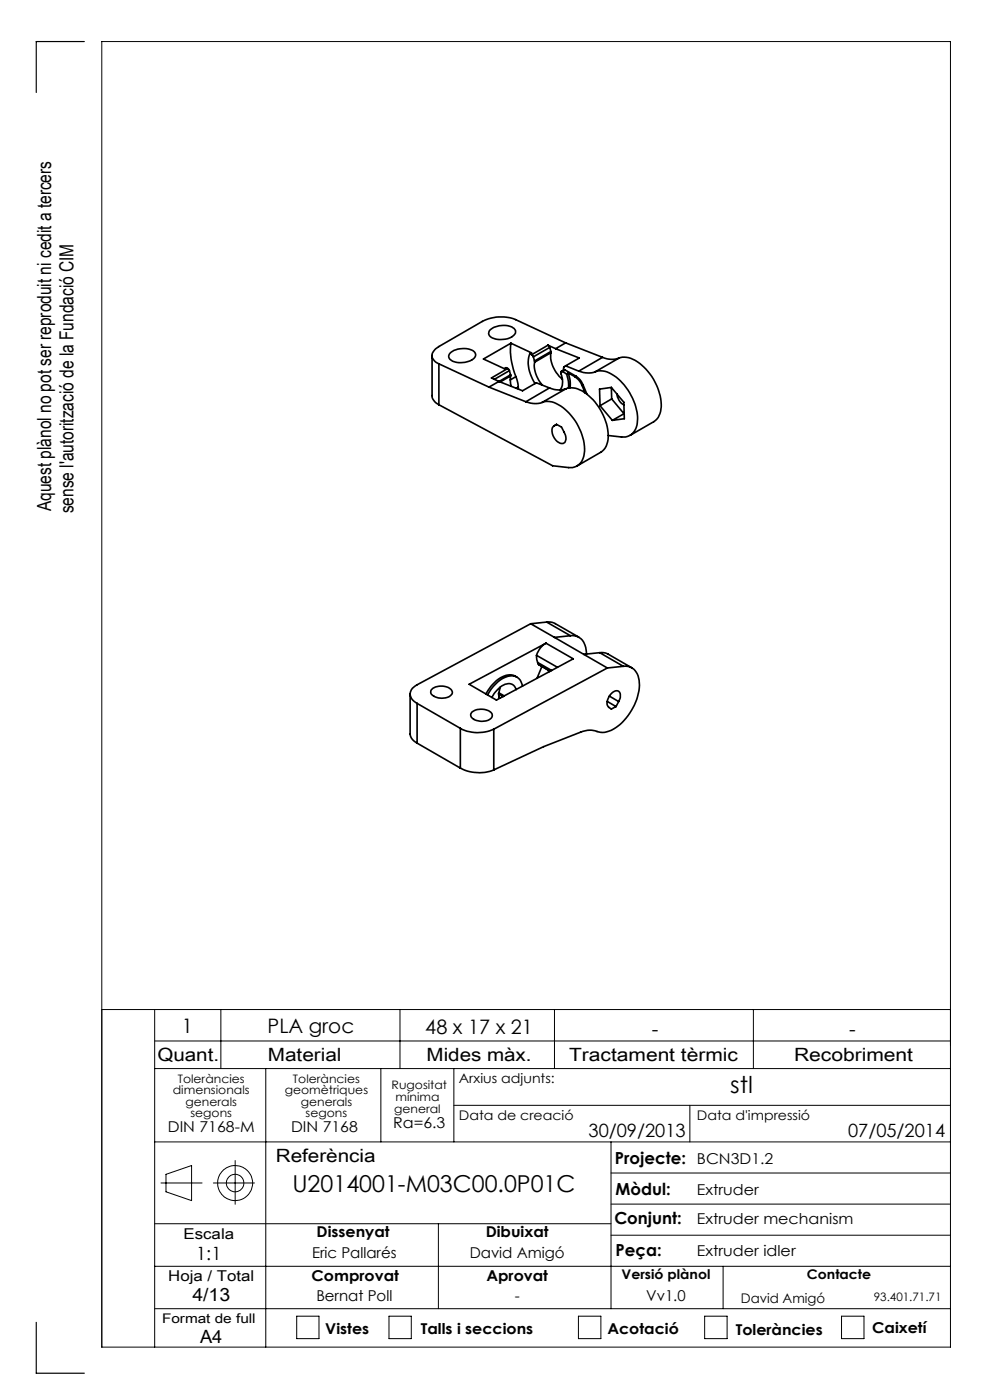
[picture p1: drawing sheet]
<svg xmlns="http://www.w3.org/2000/svg" width="210mm" height="297mm" viewBox="0 0 210 297" stroke-linecap="round" stroke-linejoin="round" font-family="sans-serif">
<g fill="none" stroke="#000" stroke-width=".21">
<path d="M21.6 214.2h180M32.8 214.2v71.6M46.8 214.2v12.5M84.8 214.2v12.5M117.6 214.2v12.5M159.8 214.2v12.5M32.8 220.8h168.8M32.8 226.7h168.8M56.4 226.7v59.1M80.8 226.7v15.5M96.3 226.7v15.5M96.3 234.5h105.3"/>
<path d="M146.3 234.5v7.7M32.8 259.6h96.8M32.8 242.2h168.8M34.1 251h8.8M35.2 249.1l5.4-1.8v7.4l-5.4-1.9zM45.3 251h8.7M49.9 246.2v9.3M93 259.6v18M129.6 242.2v35.4M129.6 255.4h72M129.6 248.8h72M32.8 277.6h168.8"/>
<path d="M32.8 268.6h168.8M62.9 279.2h4.8v4.8h-4.8zM82.5 279.2h4.7v4.8h-4.7zM122.7 279.2h4.8v4.8h-4.8zM129.6 262h72M149.5 279.2h4.7v4.8h-4.7zM153.4 268.6v9M178.5 279.2h4.8v4.8h-4.8zM21.6 285.8h180v-277h-180v277"/>
<circle cx="49.9" cy="251" r="3.7"/>
<circle cx="49.9" cy="251" r="1.86"/>
</g>
<path d="M17.9 8.8h-10.2v10.8M7.7 280.5v10.8h10.2" fill="none" stroke="#000" stroke-width=".25"/>
<g fill="none" stroke="#000" stroke-width=".35">
<path d="M91.7 75.4v8.8l.7 1.2 .7 .5M93.1 77.2v8.7M93.1 77.2l10.6 4.9M95.5 74.9a4.3 4.3 0 0 1 5.2-.1 1.11 1.11 0 0 1-.7 1.6 4.2 4.2 0 0 1-4.6-.3l-.2-.6zM104 70a4.6 4.6 0 0 1 5-.3 1.07 1.07 0 0 1-.5 1.8 4.3 4.3 0 0 1-4.7-.3l-.2-.4zM107.7 78.2l.4 .4M107.7 78.2l-3.5 2 1.6 .7M108.1 78.6l.2 .9M108.1 78.6l-3.2 1.9M108.3 79.8l-.1 .7 .2 1.4M108.3 79.5v.3M108.3 79.8l-2.2 1.2"/>
<path d="M108.3 79.5l-2.4 1.4M108.4 72.8a14.1 14.1 0 0 0 1 7.1M108.4 72.8l-5.8 3.4 4.4 2 .3-.2 .4 .2M108.4 72.8l4.3 2.1-.3 .1M109.4 79.9l.5 1.4v.8M109.4 79.9l-1.2 .7M112.4 75a7.2 7.2 0 0 0 1.1 6.4M112.4 75l.4 .2M112.8 75.2l.3 .5M113.1 75.7l.3 .9M113.4 76.6v.2M113.4 76.8a6.2 6.2 0 0 0 1.7 4.9"/>
<path d="M116.2 73.2l.4 .5M116.2 73.2l-3.4 2M116.2 73.2l1.7 .8M116.6 73.7l.2 .9M116.6 73.7l-3.5 2M116.8 74.6l.1 .2M116.8 74.6l-3.4 2M116.9 74.8a6.3 6.3 0 0 0 2.4 5.6M116.9 74.8l-3.5 2M117.9 74l5 1.9-2.9 1.7M119.3 78.8a.28 .28 0 0 0-.4 .1 .28 .28 0 0 0 .1 .4 3.5 3.5 0 0 1-.2 3.4M119.3 78.8l.9 .5"/>
<path d="M119.9 78.5h-.3l-.5 .3M119.9 78.5l2.3 1.3M119.9 78.5l-.6 .3M120 77.6l-.4 .3-.1 .6M120 72.7l-10.6-4.9a8.6 8.6 0 0 0-7.1 .4l-9.2 5.3a2.18 2.18 0 0 0-1.3 2.5l.6 .8 .7 .4M120 77.6l2.8 1.1M120 72.7l-2.1 1.3M120 72.7l7.8 3.1M120.2 79.3l.4 1.6v1.4M120.5 79.1l.4 1.6v1.6M120.5 79.1l1.5 .8M120.5 79.1l-.3 .2"/>
<path d="M122 79.9a4.1 4.1 0 0 1 1.5 1.9M122.2 79.8a3.7 3.7 0 0 1 1.5 1.9M122.2 79.8l-.2 .1M122.8 78.7a5 5 0 0 0 3.5 .2M126.3 78.9a4.5 4.5 0 0 1 4.4 1.1 11.6 11.6 0 0 1 4.4 10.2 2.95 2.95 0 0 1-3.3 2.5l-2.8-.3M127.8 75.8a4.7 4.7 0 0 0 3.5 .2M127.8 75.8l-5 2.9M131.3 76a4.7 4.7 0 0 1 4.8 1.5 11.3 11.3 0 0 1 4 9.8l-.5 1.2-.5 .6-5.4 3.3M131.3 76l-5 2.9M103.7 82.1l7.8 3.1M105.8 80.9l-2.1 1.2M105.8 80.9l5 2 3-1.7 2.8 1.1"/>
<path d="M109.9 82.1l.1 .4M109.9 82.1l-.4 .3M111.5 85.2a4.9 4.9 0 0 0 3.5 .2M115 85.4a4.5 4.5 0 0 1 4.4 1.1 11.6 11.6 0 0 1 4.5 10.2 2.95 2.95 0 0 1-3.3 2.5l-3.4-.4-24.1-12.9M116.6 82.3a4.8 4.8 0 0 0 3.5 .2M116.6 82.3l-5.1 2.9M117.3 90.5l.7-.5 1.1 .6 .6 1.1a1.61 1.61 0 0 1-.2 2.4 2.61 2.61 0 0 1-2.2-3.6zM118.1 90.1l-.6 .3M120.1 82.5a4.7 4.7 0 0 1 4.8 1.5 11.3 11.3 0 0 1 4 9.8l-.5 1.2-.8 .9-5.2 2.9M120.1 82.5l-5.1 2.9M123.5 81.8l.6 1.6M123.7 81.7l.8 1.9"/>
<path d="M123.7 81.7l-.2 .1M127.3 86.1l2.6 3.1M129.7 82.2l-2.5 .3 .1 3.6M129.7 82.2l2.6 3.1 .1 3.5-2.5 .4M129.7 82.2l.1 2.4M129.8 84.6l2.6 3.2M129.8 84.6l-2.5 1.5M130.9 83.6a2.97 2.97 0 0 0 1.5 2.3M132.4 87.8h.1M132.4 87.8l-2.5 1.4M112.6 132.3l-24.1 13a2.01 2.01 0 0 0-1 3.1l1 .8M112.6 132.3l5 2.9"/>
<path d="M113.8 139l.3 1.5M113.8 139l4.5 2.6M115.8 136.5a4.4 4.4 0 0 0-2 2.5M116 132h.8l.7 .2 5.3 3M116 132l5 2.9M116 132l-3.4 .3M117.6 135.2l11.2 6.5M121 134.9a2.95 2.95 0 0 1 3.3 2.9l.1 1M121 134.9l-3.4 .3M127.2 138.5h.9l.7 .2 5.2 3M127.2 138.5l5 2.9M127.2 138.5l-3.4 .3"/>
<path d="M87 147.2v8.8l.5 .9 1 .8M88.5 149.2l9.1 5.3M88.5 157.7l9.1 5.2M88.5 149.2v8.5M91.8 146a3.1 3.1 0 0 1 4.1 .6 1.29 1.29 0 0 1-1.5 1.5 2.88 2.88 0 0 1-3-1.1l.1-.6zM97.6 154.5a8 8 0 0 0 7.1 .2M97.6 154.5v8.4M99.5 145.2l16.3-8.7 5.8 3.3-16.3 8.7zM100.1 151.1a3.2 3.2 0 0 1 4.3 .4 1.49 1.49 0 0 1-1.8 1.5 2.31 2.31 0 0 1-2.8-1.3zM104.7 154.7v8.6M105.8 147.2v.7M105.8 147.2l1 .6"/>
<path d="M105.8 147v.2M105.8 147l1.2 .6M105.8 147.9l.2 .2M105.8 147.9l.4 .2M106.1 145.8l-.3 1.2M109.5 146.3a1.7 1.7 0 0 0-2.7-1 6.6 6.6 0 0 0-2.5 2.7M109.6 143.6a3.1 3.1 0 0 0-3.9 .5 9.7 9.7 0 0 0-2.7 3.1M110.8 145.6a2.46 2.46 0 0 0-3.9-1.8 9 9 0 0 0-3.5 3.6M114.1 140.5l.1 .4M114.1 140.5l2.9 1.7M114.2 140.9l2.5 1.5M114.2 140.9l2.6 1.5"/>
<path d="M114.9 141.4l-1 2.5M116.4 142.3v.3M116.5 142.3h-.1M128.8 148.8l1.9 1.1M128.8 141.7l-24.1 13M129.3 147.7l1.9 1.1M131.2 148.8a1.48 1.48 0 0 0-.2-2.3 2.54 2.54 0 0 0-2 3.4l.7 .5 1-.5M131.2 148.8l-.5 1.1M132.2 141.4a2.96 2.96 0 0 1 3.4 2.9 11.5 11.5 0 0 1-6.4 10.8 4.4 4.4 0 0 1-3.3-.1l-1.3-.1-1 .2-8.3 3.3-10.6 4.9M132.2 141.4l-3.4 .3M97.6 162.9a8.7 8.7 0 0 0 7.1 .4"/>
</g>
<g font-size="4.9">
<text x="154.9" y="231.8">stl</text>
<text x="62" y="253">U2014001-M03C00.0P01C</text>
</g>
<g font-size="4.2">
<text x="38.6" y="219">1</text>
<text x="56.8" y="219.2">PLA groc</text>
<text x="90.2" y="219.4">48 x 17 x 21</text>
<text x="138.3" y="219.7">-</text>
<text x="180.1" y="219.7">-</text>
</g>
<g font-size="4.1">
<text x="10.9" y="108.4" transform="rotate(-90 10.9 108.4)">Aquest plànol no pot ser reproduit ni cedit a tercers</text>
<text x="15.6" y="108.9" transform="rotate(-90 15.6 108.9)">sense l'autorització de la Fundació CIM</text>
</g>
<g font-size="3.9">
<text x="33.4" y="225">Quant.</text>
<text x="56.8" y="225">Material</text>
<text x="90.5" y="225">Mides màx.</text>
<text x="120.7" y="225">Tractament tèrmic</text>
<text x="168.4" y="225">Recobriment</text>
<text x="124.8" y="241.3">30/09/2013</text>
<text x="179.9" y="241.3">07/05/2014</text>
<text x="58.5" y="246.5">Referència</text>
<text x="41.6" y="267.2">1:1</text>
<text x="40.8" y="276.1">4/13</text>
<text x="42.4" y="284.9">A4</text>
</g>
<g font-size="3.5">
<text x="130.5" y="246.8">Projecte:</text>
<text x="130.6" y="253.4">Mòdul:</text>
<text x="130.3" y="259.8">Conjunt:</text>
<text x="130.6" y="266.4">Peça:</text>
</g>
<g font-size="3.2">
<text x="83.4" y="239.3">Ra=6.3</text>
<text x="35.6" y="240.1">DIN 7168-M</text>
<text x="61.7" y="240.1">DIN 7168</text>
<text x="147.8" y="246.8">BCN3D1.2</text>
<text x="147.8" y="253.4">Extruder</text>
<text x="38.9" y="262.9">Escala</text>
<text x="67.2" y="262.5">Dissenyat</text>
<text x="103" y="262.5">Dibuixat</text>
<text x="147.8" y="259.8">Extruder mechanism</text>
<text x="66.2" y="266.8">Eric Pallarés</text>
<text x="99.6" y="266.8">David Amigó</text>
<text x="147.8" y="266.4">Extruder idler</text>
<text x="35.7" y="271.7">Hoja / Total</text>
<text x="66.1" y="271.7">Comprovat</text>
<text x="103.2" y="271.7">Aprovat</text>
<text x="67.1" y="276.1">Bernat Poll</text>
<text x="109.2" y="276.1">-</text>
<text x="137.1" y="276.1">Vv1.0</text>
<text x="69" y="283.1">Vistes</text>
<text x="89.3" y="283.1">Talls i seccions</text>
<text x="128.8" y="283.1">Acotació</text>
<text x="156.1" y="283.2">Toleràncies</text>
<text x="185" y="282.8">Caixetí</text>
</g>
<g font-size="2.8">
<text x="97.3" y="229.6">Arxius adjunts:</text>
<text x="97.3" y="237.7">Data de creació</text>
<text x="147.8" y="237.7">Data d'impressió</text>
<text x="131.8" y="271.4">Versió plànol</text>
<text x="171.2" y="271.4">Contacte</text>
<text x="34.4" y="280.7">Format de full</text>
<text x="157.1" y="276.3">David Amigó</text>
</g>
<g font-size="2.5">
<text x="36.7" y="232.1">dimensionals</text>
<text x="37.7" y="229.6">Toleràncies</text>
<text x="60.4" y="232.1">geomètriques</text>
<text x="62.1" y="229.6">Toleràncies</text>
<text x="83.1" y="231">Rugositat</text>
<text x="83.9" y="233.5">mínima</text>
<text x="39.4" y="234.6">generals</text>
<text x="40.4" y="237.1">segons</text>
<text x="63.8" y="234.6">generals</text>
<text x="64.8" y="237.1">segons</text>
<text x="83.6" y="236.2">general</text>
<text x="185.4" y="276.1">93.401.71.71</text>
</g>
</svg>
